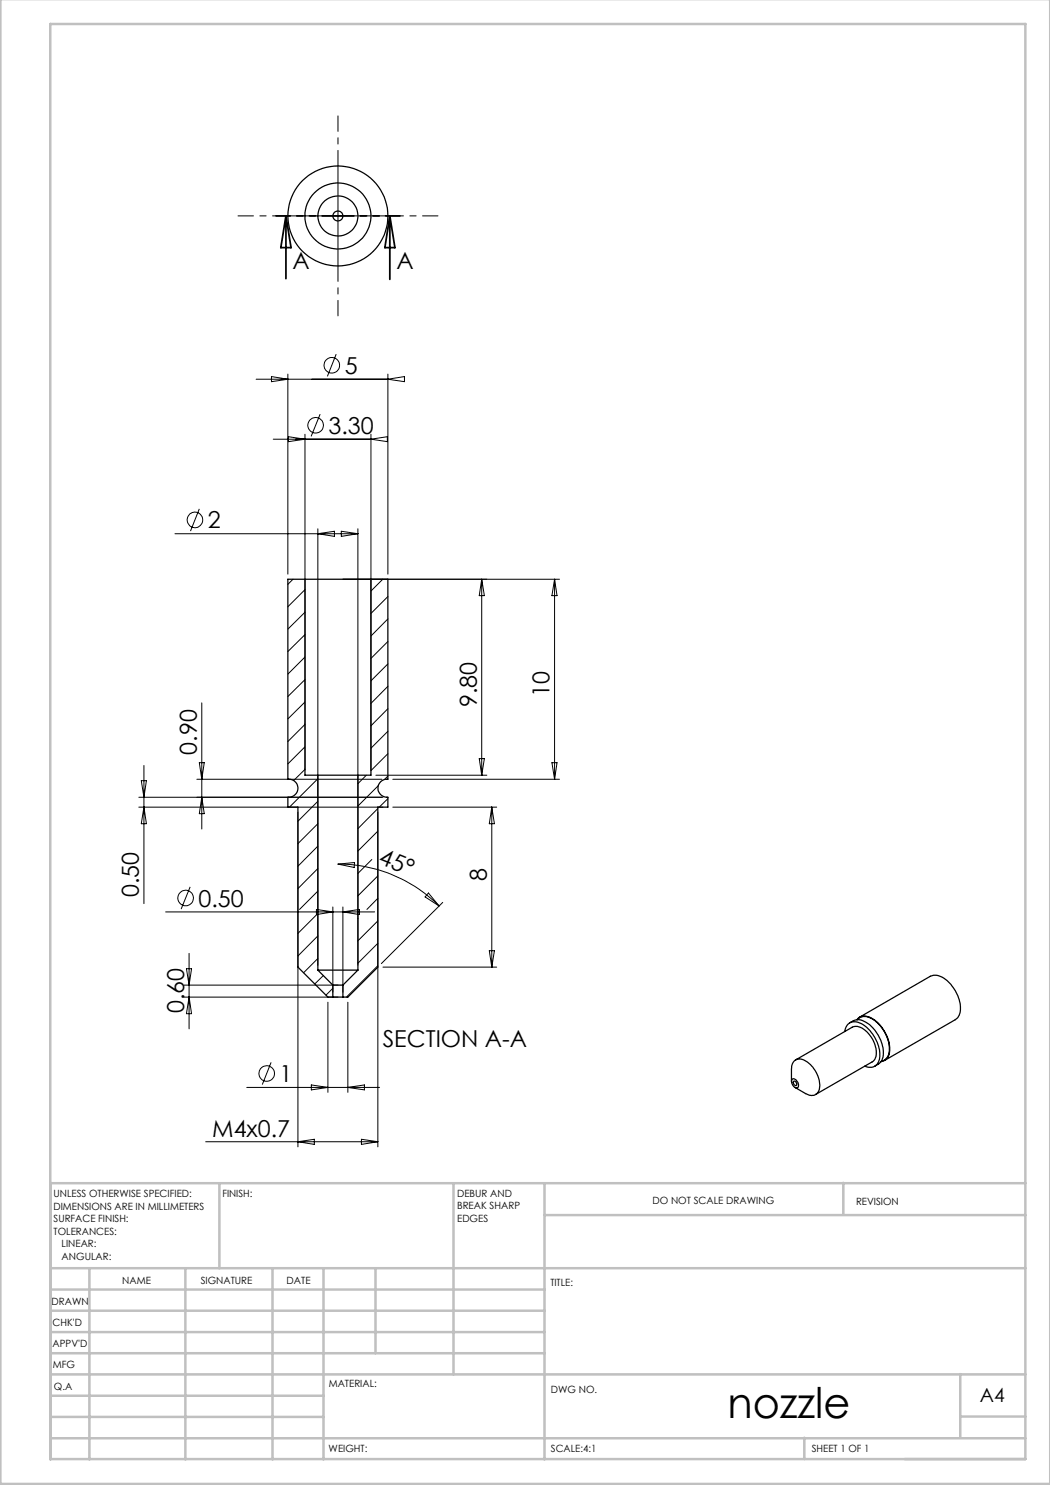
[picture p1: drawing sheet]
<svg xmlns="http://www.w3.org/2000/svg" width="210mm" height="297mm" viewBox="0 0 210 297" stroke-linecap="round" stroke-linejoin="round" font-family="sans-serif">
<g fill="none" stroke="#000" stroke-width=".2">
<path d="M67.6 33.2v20M57.6 43.2h20M51.2 75.8h26.4M54.3 75.3l3.3 .5-3.3 .5zM57.6 74.8v40M67.2 70.8l-1.7 4.5M77.6 74.8v40M77.6 75.8l3.3-.5v1zM54.6 87.8h19.6M57.7 87.3l3.3 .5-3.3 .5zM61 86.9v67.1M64 82.8l-1.8 4.5"/>
<path d="M74.2 86.9v67.1M74.2 87.8l3.3-.5v1zM35 106.7h36.6M39.9 101.8l-1.8 4.4M58.6 115.8l-1 1.1M61 117.9l-3.4 3.5M63.6 105.8v87.2M63.6 106.7l3.3-.4v1zM68.3 106.3l3.3 .4-3.3 .6zM68.6 115.8h43.3M71.6 105.8v87.2M76.6 115.8l-2.4 2.4"/>
<path d="M77.6 119.3l-3.4 3.4M96.3 115.8v39.2M96.3 115.8l.6 3.3h-1.1zM110.9 115.8l.5 3.3h-1zM110.9 115.8v40.1M61 122.4l-3.4 3.4M61 126.9l-3.4 3.4M61 131.4l-3.4 3.4M61 135.9l-3.4 3.4M77.6 128.3l-3.4 3.4M77.6 132.8l-3.4 3.4M77.6 123.8l-3.4 3.4"/>
<path d="M77.6 137.3l-3.4 3.4M27.8 159.5h48.8M28.3 156.1h1l-.5 3.4zM28.8 153.1v27.6M39.4 155.9h37M39.9 152.5h1l-.5 3.4zM40.4 140.6v25.2M40.4 159.5l.5 3.2h-1zM61 140.4l-3.4 3.4M61 144.9l-3.4 3.4M61 149.4l-3.4 3.4M61 153.9l-2.3 2.2"/>
<path d="M63.6 155.7l-5.7 5.7M73.3 155l-1.7 1.7M75.2 155h22.2M75.6 157.2l-4 4M77.6 146.3l-3.4 3.3M77.6 150.7l-3.4 3.4M77.6 141.7l-3.4 3.5M77.6 155.2l-.7 .7M77.6 159.7l-1.8 1.7M78.6 155.9h33.3M95.8 151.7h1.1l-.6 3.3zM110.4 152.5h1l-.5 3.4z"/>
<path d="M27.8 161.4h48.8M28.8 161.4l.5 3.3h-1zM38 177.4l-1.8 4.4M59.6 162.5v66.9M63.6 160.3l-4 3.9M63.6 164.7l-4 4M63.6 169.2l-4 4M63.6 173.7l-4 4M63.6 178.2l-3.7 3.7M67.6 172.8a28.4 28.4 0 0 1 20.2 8.4M67.6 172.8l3.3-.3-.1 1zM74.4 171.9l-2.8 2.8"/>
<path d="M75.6 162.5v66.9M75.6 166.2l-4 4M75.6 161.7l-4 4M75.6 175.2l-4 4M75.6 179.7l-2.2 2.2M78.6 161.4h20.7M85.7 178.6l2.1 2.6-2.8-1.8zM98.4 161.4l.5 3.3h-1zM98.4 161.4v32M33.1 182.4h41.8M36.8 197h30.8M36.8 199.4h30.8"/>
<path d="M37.3 193.7h1l-.5 3.3zM37.8 190.7v15.1M37.8 199.4l.5 3.3h-1zM63.3 181.9l3.3 .5-3.3 .5zM63.4 182.9l-3.8 3.8M63.6 187.2l-4 4M63.6 191.7l-2.9 2.9M64.7 195.1l-1.8 1.7M66.6 181.4v17M66.6 197.7l-1.4 1.3M68.6 181.4v17M68.6 182.4l3.3-.5v1z"/>
<path d="M71.6 183.7h.1M75.6 188.7l-4 3.9M75.6 184.2l-4 4M75.6 193.1l-6.3 6.3M76.6 193.4h22.7M88.5 180.5l-12.2 12.2M97.9 190.1h1l-.5 3.3zM49.4 217.5h26.5M54.2 212.5l-1.7 4.4M62.3 217l3.3 .5-3.3 .5zM65.6 200.4v18.1M69.6 200.4v18.1"/>
<path d="M69.6 217.5l3.3-.5v1zM41.1 228.3h34.5M59.6 228.3l3.3-.4v1zM72.3 227.9l3.3 .4-3.3 .6z"/>
<circle cx="66.4" cy="73" r="1.55"/>
<circle cx="63.1" cy="85.1" r="1.56"/>
<circle cx="39" cy="104" r="1.55"/>
<circle cx="37.1" cy="179.6" r="1.56"/>
<circle cx="53.3" cy="214.7" r="1.56"/>
</g>
<path d="M67.6 33.2v-10M57.6 43.2h-10M67.6 53.2v10M77.6 43.2h10" fill="none" stroke="#000" stroke-width=".2" stroke-dasharray="15.2 1.3 1.3 1.3" stroke-dashoffset="12.1"/>
<path d="M57.2 43.2l1 6.3h-2zM57.2 43.2v12.5M78 43.2v12.7M78 43.2l1 6.3h-2z" fill="none" stroke="#000" stroke-width=".35"/>
<path d="M80 43.2h-24.8" fill="none" stroke="#000" stroke-width=".35" stroke-dasharray="6.3 1.3 1.3 1.3 1.3 1.3" stroke-dashoffset="3.5"/>
<g fill="none" stroke="#c0c0c0" stroke-width=".5">
<path d="M.1 -.1v296.9h209.9v-296.9M10.1 4.8h195v287h-195zM43.9 236.6v17M90.7 236.6v38.3M108.9 236.6v55.3M168.7 236.6v6.3M205.1 236.6h-195v55.3M10.1 253.6h195M10.1 257.9h98.8M17.9 253.6v38.3M37.1 253.6v38.3M54.5 253.6v38.3"/>
<path d="M64.7 253.6v38.3M75.1 253.6v17M108.9 243h96.2M10.1 270.6h98.8M10.1 266.4h98.8M10.1 262.1h98.8M10.1 279.1h54.6M10.1 274.9h195M192.1 274.8v12.7M10.1 287.7h195M10.1 283.4h54.6M160.9 287.5v4.3"/>
<path d="M192.1 283.3h13"/>
</g>
<g fill="none" stroke="#000" stroke-width=".25">
<path d="M61 115.8h-3.4v40.1a1.81 1.81 0 0 1 2 1.8 1.81 1.81 0 0 1-2 1.8v1.9h2v32l6 6h1M61 115.8h13.2M61 115.8v39.2h2.6M74.2 115.8h3.4v40.1a1.81 1.81 0 0 0-2 1.8 1.81 1.81 0 0 0 2 1.8v1.9h-2v32l-6 6h-1M74.2 115.8v39.2h-2.6M63.6 155h8M63.6 155v39M71.6 155v39M63.6 194h8M63.6 194l3 3M66.6 199.4h2M66.6 197h2"/>
<path d="M66.6 197v2.4M68.6 197v2.4M71.6 194l-3 3M158.3 216.2v-2.4a1.77 1.77 0 0 1 1-1.9 1.77 1.77 0 0 1 2.1 .4 5.8 5.8 0 0 1 2.4 5.8 1.68 1.68 0 0 1-2.7 .6l-2.1-1.2M158.5 215.8a1.11 1.11 0 0 1 1 .6 1.11 1.11 0 0 1 0 1.2 1.19 1.19 0 0 1-1-1.8zM158.7 216.3a.5 .5 0 0 1 .6 .2 .5 .5 0 0 1-.1 .6h-.1a.63 .63 0 0 1-.4-.8zM159.1 212l11.3-6.5a2.82 2.82 0 0 1 3.2 1.2 5.3 5.3 0 0 1 1.4 5.1l-.6 .6-11.3 6.5M168.9 206.3a2.02 2.02 0 0 1 3.3-1.6 7.5 7.5 0 0 1 3.7 7.1 1.98 1.98 0 0 1-3 1.5M169.9 204.6l.7-.4a2.75 2.75 0 0 1 3.1 .6 7 7 0 0 1 2.7 7.1l-.6 .8-.9 .6M171.4 203.9a2.26 2.26 0 0 1 3.3 0 7 7 0 0 1 3 7.3 1.83 1.83 0 0 1-1.5 1.1M171.5 203.9a2.32 2.32 0 0 1 3.2 0 7.2 7.2 0 0 1 3 7 1.88 1.88 0 0 1-1.4 1.3M171.9 203.4l14.2-8.1a3.7 3.7 0 0 1 4.1 1.6 6.7 6.7 0 0 1 1.6 6.2l-.7 .8-14.2 8.2"/>
<circle cx="67.6" cy="43.2" r="1"/>
<circle cx="67.6" cy="43.2" r="10"/>
<circle cx="67.6" cy="43.2" r="4"/>
<circle cx="67.6" cy="43.2" r="6.6"/>
</g>
<text font-size="8.5" x="145.5" y="283.5">nozzle</text>
<g font-size="4.7">
<text x="58.5" y="53.7">A</text>
<text x="79.3" y="53.7">A</text>
<text x="68.9" y="74.8">5</text>
<text x="65.7" y="86.8">3.30</text>
<text x="41.6" y="105.7">2</text>
<text x="95.4" y="141.4" transform="rotate(-90 95.4 141.4)">9.80</text>
<text x="109.9" y="139.5" transform="rotate(-90 109.9 139.5)">10</text>
<text x="39.4" y="150.9" transform="rotate(-90 39.4 150.9)">0.90</text>
<text x="75.5" y="172.6" transform="rotate(22 75.5 172.6)">45°</text>
<text x="27.8" y="179.4" transform="rotate(-90 27.8 179.4)">0.50</text>
<text x="97.4" y="176.2" transform="rotate(-90 97.4 176.2)">8</text>
<text x="39.7" y="181.3">0.50</text>
<text x="36.8" y="202.6" transform="rotate(-90 36.8 202.6)">0.60</text>
<text x="76.5" y="209.4">SECTION A-A</text>
<text x="55.9" y="216.4">1</text>
<text x="42.5" y="227.3">M4x0.7</text>
</g>
<text font-size="3.9" x="196" y="280.4">A4</text>
<g font-size="2">
<text x="10.7" y="239.5">UNLESS OTHERWISE SPECIFIED:</text>
<text x="44.5" y="239.5">FINISH:</text>
<text x="91.4" y="239.4">DEBUR AND</text>
<text x="10.7" y="242">DIMENSIONS ARE IN MILLIMETERS</text>
<text x="10.7" y="244.5">SURFACE FINISH:</text>
<text x="91.4" y="241.9">BREAK SHARP</text>
<text x="91.4" y="244.4">EDGES</text>
<text x="130.5" y="240.8">DO NOT SCALE DRAWING</text>
<text x="171.2" y="241">REVISION</text>
<text x="10.7" y="247">TOLERANCES:</text>
<text x="12.3" y="249.5">LINEAR:</text>
<text x="12.3" y="252">ANGULAR:</text>
<text x="24.4" y="256.9">NAME</text>
<text x="40.1" y="256.8">SIGNATURE</text>
<text x="57.3" y="256.8">DATE</text>
<text x="110.1" y="257.1">TITLE:</text>
<text x="10.3" y="260.9">DRAWN</text>
<text x="10.5" y="269.3">APPV'D</text>
<text x="10.5" y="265.2">CHK'D</text>
<text x="10.6" y="273.6">MFG</text>
<text x="10.8" y="278">Q.A</text>
<text x="65.8" y="277.4">MATERIAL:</text>
<text x="110.2" y="278.5">DWG NO.</text>
<text x="65.7" y="290.4">WEIGHT:</text>
<text x="110.2" y="290.5">SCALE:4:1</text>
<text x="162.4" y="290.4">SHEET 1 OF 1</text>
</g>
</svg>
